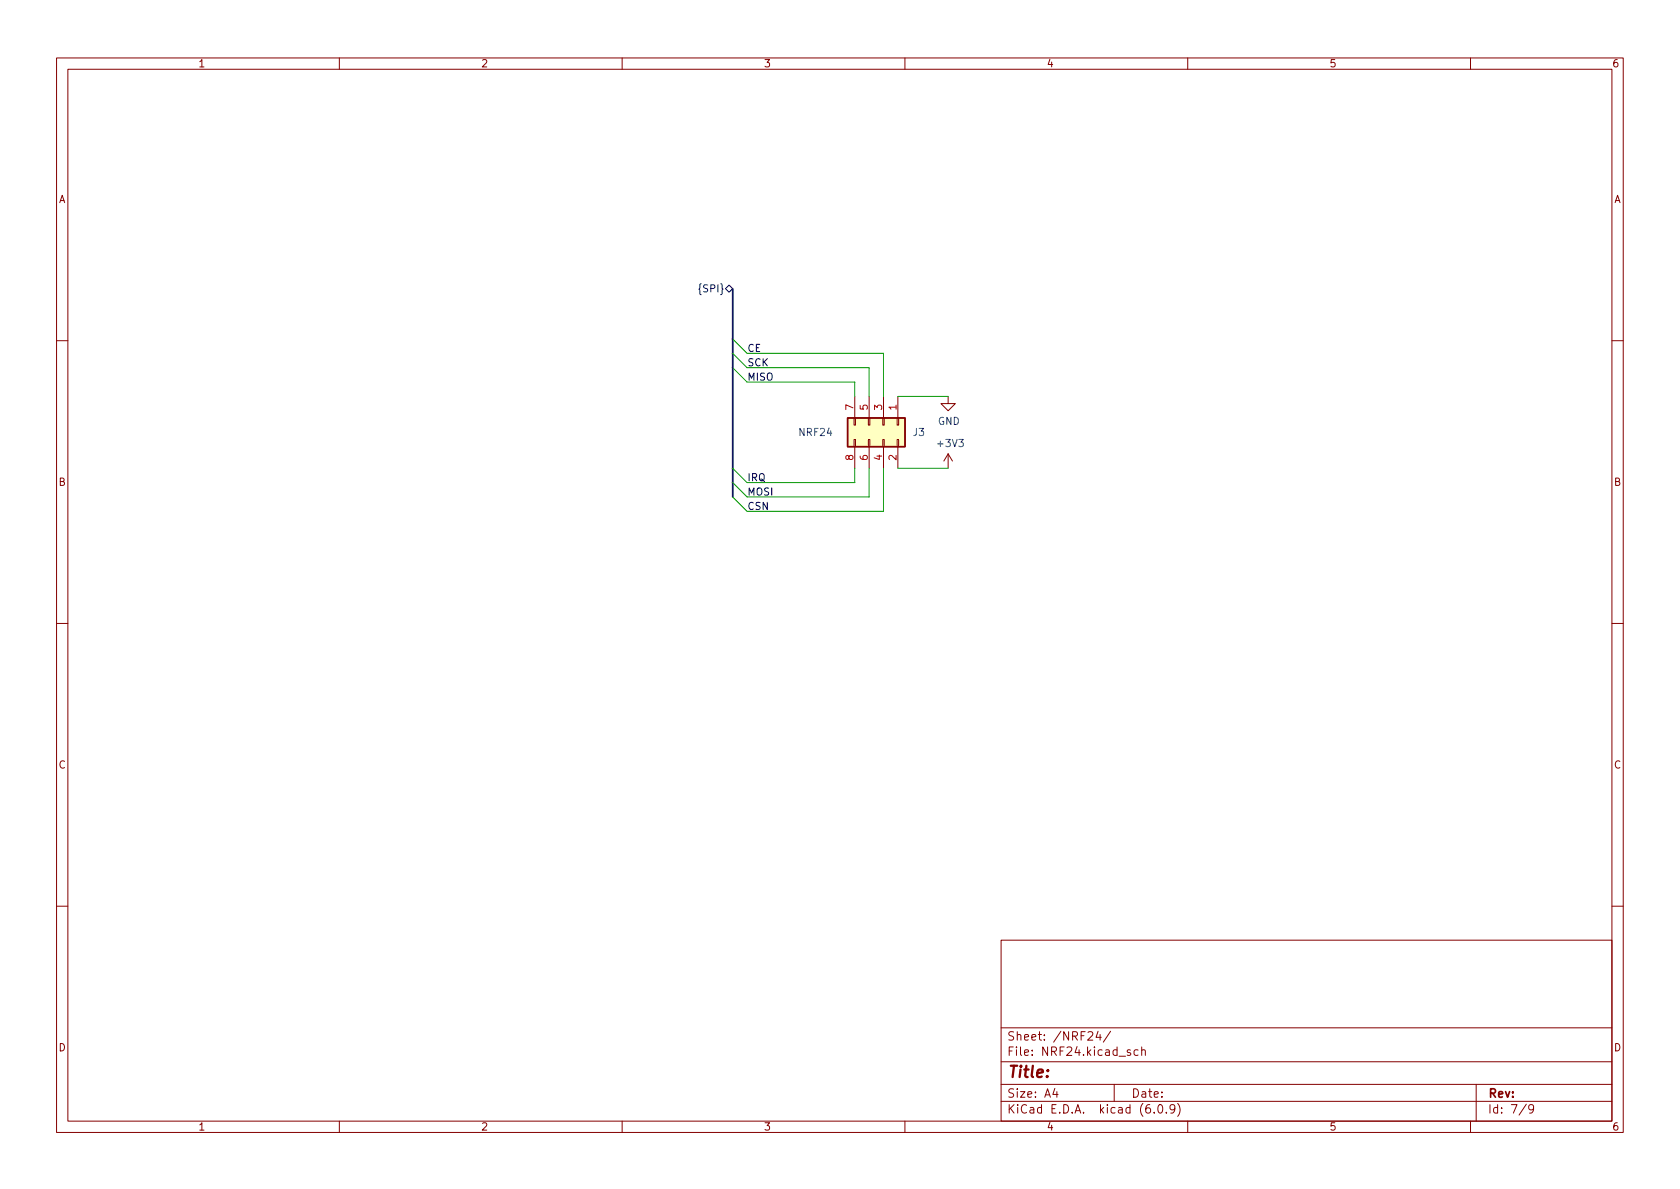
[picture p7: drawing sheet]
<svg xmlns="http://www.w3.org/2000/svg" width="297mm" height="210mm" viewBox="0 0 297 210" stroke-linecap="round" stroke-linejoin="round" font-family="sans-serif">
<g fill="none" stroke="#840000" stroke-width=".18">
<path d="M10 10.2h277v190.1h-277zM12 12.2h273v186.1h-273zM60 10.2v2M110 10.2v2M160 10.2v2M210 10.2v2M260 10.2v2M10 60.2h2M151 73.9h.3v1.3h-.3zM151 77.7h.3v1.3h-.3zM151.1 70.1v3.8M151.1 79v3.8"/>
<path d="M153.5 73.9h.3v1.3h-.3zM153.5 77.7h.3v1.3h-.3zM153.7 70.1v3.8M153.7 79v3.8M156.1 73.9h.2v1.3h-.2zM156.1 77.7h.2v1.3h-.2zM156.2 70.1v3.8M156.2 79v3.8M158.6 73.9h.3v1.3h-.3zM158.6 77.7h.3v1.3h-.3zM158.7 70.1v3.8M158.7 79v3.8"/>
<path d="M167.6 70.1v1.3h1.3l-1.3 1.2-1.2-1.2h1.2M285 60.2h2M167.6 80.3l-.7 1.2M167.6 80.3v2.5M167.6 80.3l.8 1.2M10 110.2h2M285 110.2h2M10 160.2h2M177 166.3h108v32h-108zM285 160.2h2M60 198.3v2M110 198.3v2"/>
<path d="M160 198.3v2M177 194.8h108M177 191.8h108M177 187.8h108M177 181.8h108M186.5 192.5l-.4 1h1M186.9 193v1M192.4 182.6l.5-.2 .2 .2 .1 .3-.9 1h.9M194.1 182.4l-.3 1h.9M194.5 182.9v1M196.4 182.4l-1.3 1.9M197 191.8v3"/>
<path d="M199.9 185.7l-.4-.1-.2 .2 .1 .3 .5 .1v.4h-.6M201.2 185.7l-.4-.1-.3 .3v.4l.1 .3h.6M201.9 185.8l.2-.2 .3 .1 .1 .9M201.9 185.1v1.5M204.1 196.7v.1M204.9 195.4l.2-.1a.81 .81 0 0 1 .6 .7 .81 .81 0 0 1-.3 .8h-.2a.81 .81 0 0 1-.6-.6 .81 .81 0 0 1 .3-.8zM206.2 196.7v.1M207.7 196l-.3 .3h-.3l-.2-.3 .1-.6 .4-.1 .2 .2a.99 .99 0 0 1-.3 1.3h-.3M208.2 195.1a1.72 1.72 0 0 1 0 2.3M210 198.3v2M260 198.3v2M261 191.8v6.5"/>
<path d="M269.9 195.3l-1.3 1.9M271.2 196l-.3 .3h-.3l-.3-.3 .1-.6 .5-.1 .2 .2a.99 .99 0 0 1-.4 1.3h-.3"/>
</g>
<path d="M149.9 73.9h10.1v5.1h-10.1z" fill="#ffffc2" stroke="#ffffc2" stroke-width=".18"/>
<path d="M149.9 73.9h10.1v5.1h-10.1z" fill="none" stroke="#840000" stroke-width=".25"/>
<path d="M128.3 51l.6-.6 .6 .6-.6 .7z" fill="none" stroke="#000084" stroke-width=".18"/>
<path d="M129.5 51v36.9" fill="none" stroke="#000084" stroke-width=".3"/>
<path d="M129.5 59.9l2.6 2.6h24.1v7.6M129.5 65l2.6 2.6h19v2.5M129.5 62.5l2.6 2.5h21.6v5.1M158.7 70.1h8.9M129.5 82.8l2.6 2.5h19v-2.5M153.7 82.8v5.1h-21.6l-2.6-2.6M156.2 82.8v7.6h-24.1l-2.6-2.5M158.7 82.8h8.9" fill="none" stroke="#009600" stroke-width=".18"/>
<text font-size="2.8" fill="#840000" x="178" y="190.6">Title:</text>
<g font-size="2.1" fill="#840000">
<text x="178" y="184">Sheet: /NRF24/</text>
<text x="178" y="186.7">File: NRF24.kicad_sch</text>
<text x="178" y="196.9">KiCad E.D.A. kicad (6.0.9)</text>
<text x="178" y="194.1">Size: A4</text>
<text x="200" y="194.1">Date:</text>
<text x="263" y="194.1">Rev:</text>
<text x="263" y="196.9">Id: 7/9</text>
</g>
<g font-size="1.8" fill="#840000">
<text x="35" y="11.9">1</text>
<text x="85" y="11.9">2</text>
<text x="135" y="11.9">3</text>
<text x="185" y="11.9">4</text>
<text x="235" y="11.9">5</text>
<text x="285" y="11.9">6</text>
<text x="10.3" y="35.9">A</text>
<text x="285.3" y="35.9">A</text>
<text x="10.3" y="85.9">B</text>
<text x="285.3" y="85.9">B</text>
<text x="10.3" y="135.9">C</text>
<text x="285.3" y="135.9">C</text>
<text x="10.3" y="185.9">D</text>
<text x="285.3" y="185.9">D</text>
<text x="35" y="199.9">1</text>
<text x="85" y="199.9">2</text>
<text x="135" y="199.9">3</text>
<text x="185" y="199.9">4</text>
<text x="235" y="199.9">5</text>
<text x="285" y="199.9">6</text>
</g>
<text font-size="1.8" fill="#000084" x="123.9" y="51.7">{SPI}</text>
<g font-size="1.8" fill="#0f0f0f">
<text x="132.1" y="64.8">SCK</text>
<text x="132.1" y="62.2">CE</text>
<text x="132.1" y="67.3">MISO</text>
<text x="132.1" y="85.1">IRQ</text>
<text x="132.1" y="87.6">MOSI</text>
<text x="132.1" y="90.2">CSN</text>
</g>
<g font-size="1.8" fill="#006464">
<text x="141.4" y="77.1">NRF24</text>
<text x="161.5" y="77.1">J3</text>
<text x="165.8" y="75.1">GND</text>
<text x="165.9" y="79">+3V3</text>
</g>
<g font-size="1.8" fill="#a90000">
<text x="150.9" y="72.5" transform="rotate(-90 150.9 72.5)">7</text>
<text x="153.4" y="72.5" transform="rotate(-90 153.4 72.5)">5</text>
<text x="156" y="72.5" transform="rotate(-90 156 72.5)">3</text>
<text x="158.5" y="72.5" transform="rotate(-90 158.5 72.5)">1</text>
<text x="150.9" y="81.4" transform="rotate(-90 150.9 81.4)">8</text>
<text x="153.4" y="81.4" transform="rotate(-90 153.4 81.4)">6</text>
<text x="156" y="81.4" transform="rotate(-90 156 81.4)">4</text>
<text x="158.5" y="81.4" transform="rotate(-90 158.5 81.4)">2</text>
</g>
</svg>
